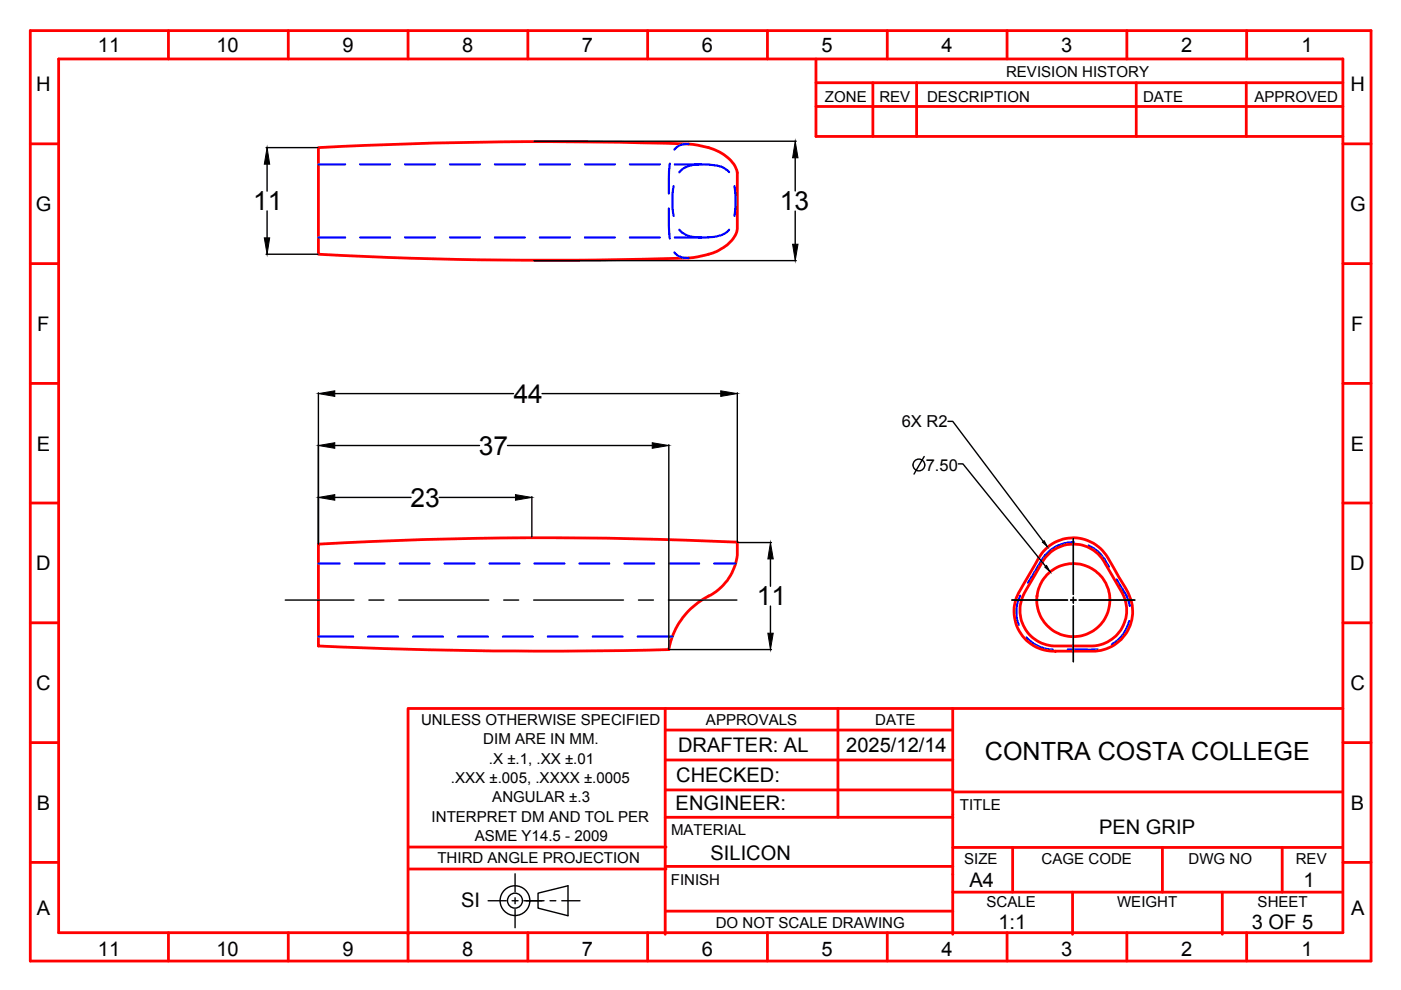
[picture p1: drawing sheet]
<svg xmlns="http://www.w3.org/2000/svg" width="297mm" height="210mm" viewBox="0 0 297 210" stroke-linecap="round" stroke-linejoin="round" font-family="sans-serif">
<!-- layer: Visible -->
<path d="M67.5 31.3a872.6 872.6 0 0 1 79.5-.7l.5 .1a11.9 11.9 0 0 1 7.8 3.7l.7 1.3a4.1 4.1 0 0 1 .3 2.6v8a6.4 6.4 0 0 1-.2 3.1 9.4 9.4 0 0 1-7.1 4.8l-1.6 .3a639.9 639.9 0 0 1-40.7 .6 757.6 757.6 0 0 1-39.2-1.2zM67.5 115.4a834.3 834.3 0 0 1 88.8-.4 11.4 11.4 0 0 1-6.7 11.7 15.6 15.6 0 0 0-7.8 11 959 959 0 0 1-74.3-.8z" fill="none" stroke="#f00" stroke-width=".59"/>
<!-- layer: Hidden -->
<g fill="none" stroke="#00f" stroke-width=".47">
<path d="M67.5 34.9h5.7M76.4 34.9h6.3M85.9 34.9h6.3M95.4 34.9h6.4M104.9 34.9h6.4M114.5 34.9h6.3M124 34.9h6.4M133.5 34.9h6.4M142 34.7l-.2 1.7v4.6M142.8 39.5a19.7 19.7 0 0 0 0 6.3M143.1 34.9h5.6M146 30.5a3.2 3.2 0 0 0-3 1.2"/>
<path d="M154.6 36.5l-.1-.2a5.6 5.6 0 0 0-4.3-1.4 8.3 8.3 0 0 0-5.3 .8l-.9 .8M155.7 39.5a23.6 23.6 0 0 1 0 6.3M67.5 50.3h5.7M76.4 50.3h6.3M85.9 50.3h6.3M95.4 50.3h6.4M104.9 50.3h6.4M114.5 50.3h6.3M124 50.3h6.4M133.5 50.3h6.4M141.8 44.2v3.7l.2 2.7M143 53.5l.1 .2a3.6 3.6 0 0 0 2.9 1"/>
<path d="M143.1 50.3h5.6M144 48.7a5.3 5.3 0 0 0 4.5 1.6 8.8 8.8 0 0 0 5.5-1l.6-.6"/>
</g>
<!-- layer: Visible -->
<circle cx="67.5" cy="137" r=".3" fill="#f00"/>
<!-- layer: Hidden -->
<g fill="none" stroke="#00f" stroke-width=".47">
<path d="M67.5 119.5h4.5M75.2 119.5h6.4M84.7 119.5h6.4M94.3 119.5h6.3M103.8 119.5h6.3M113.3 119.5h6.4M122.8 119.5h6.4M132.4 119.5h6.3M141.9 119.5h6.3M151.4 119.5h4.5M227.7 114.9a8.1 8.1 0 0 0-7.5 4.9l-2.2 3.8M230.8 115.7a8.4 8.4 0 0 1 3.8 3.7l.5 .8"/>
<path d="M67.5 135h7.4M78 135h6.4M87.6 135h6.3M97.1 135h6.3M106.6 135h6.4M116.1 135h6.4M125.7 135h6.3M135.2 135h7.4M216.3 126.3v.1a7.7 7.7 0 0 0-.3 6.1M217.6 135.1a7.7 7.7 0 0 0 5.6 2.6M232.7 137.7h-6.3M236.8 122.9l.5 .9a11.7 11.7 0 0 1 2.3 4.7"/>
<path d="M239.4 131.7a7.9 7.9 0 0 1-3.7 4.9"/>
</g>
<!-- layer: Visible -->
<g fill="none" stroke="#f00" stroke-width=".59">
<path d="M6.4 6.5h284.3v197.3h-284.3zM12.4 12.5h272.3v185.3h-272.3zM35.7 6.5v6M61.1 6.5v6M86.5 6.5v6M111.9 6.5v6M137.3 6.5v6M162.7 6.5v6M173 17.5h111.7M173 12.5v16.4h111.7M185.1 17.5v11.4M188.1 6.5v6"/>
<path d="M194.3 17.5v11.4M213.5 6.5v6M238.9 6.5v6M240.9 17.5v11.4M264.2 17.5v11.4M264.3 6.5v6M6.4 30.5h6M173 22.6h111.7M284.7 30.5h6M6.4 55.9h6M284.7 55.9h6M6.4 81.3h6"/>
<path d="M284.7 81.3h6M6.4 106.7h6M221.3 116.9a8.4 8.4 0 0 1 13.5 1.2l3.7 6.3a8.5 8.5 0 0 1 .6 9.2 8.5 8.5 0 0 1-8.1 4.5h-7.2a8.4 8.4 0 0 1-7.5-12.9l3.9-6.9zM222 117.8a7.6 7.6 0 0 1 12.4 1.8l2.7 4.7a7.7 7.7 0 0 1 1.1 8.3 7.7 7.7 0 0 1-7.1 4.4h-6.5a7.7 7.7 0 0 1-7.4-3.9 7.7 7.7 0 0 1 .5-8.3l3.3-5.7zM284.7 106.7h6M6.4 132.1h6M284.7 132.1h6M6.4 157.5h6M86.5 150.2v53.6M86.7 150.2h198M141 154.8h61M141 150.2v47.9"/>
<path d="M177.7 150.2v23.1M202 150.2v47.9M284.7 157.5h6M86.7 179.6h54.5M141 161.1h61M141 173.3h61M141 167.5h61M202 179.7h82.6M202 167.9h82.6M214.7 179.7v9.5M246.5 179.7v9.5M271.9 179.7v9.5"/>
<path d="M6.4 182.9h6M35.7 197.8v6M61.1 197.8v6M86.7 184.2h54.5M111.9 197.8v6M137.3 197.8v6M141 183.7h61M141 193.2h61M162.7 197.8v6M188.1 197.8v6M202 189.2h82.6M213.5 197.8v6"/>
<path d="M227.4 189.2v8.9M238.9 197.8v6M259.2 189.2v8.9M264.3 197.8v6M284.7 182.9h6"/>
<circle cx="227.6" cy="127.3" r="7.8"/>
</g>
<!-- layer: Dimension -->
<g fill="none" stroke="#000" stroke-width=".3">
<path d="M56.4 31.3h11M56.6 34.8v5.7M113.2 29.9h55.6M168.6 33.5v7M56.4 53.9h11M56.6 44.7v5.7M113.2 55.3h55.6M168.6 44.8v7M67.5 83.3v32M71 94.5h30.7M71 83.5h37.9M107.6 94.5h30.7"/>
<path d="M114.9 83.5h37.9M141.8 94.3v43.4M156.3 83.3v31.6M195.9 96.8l-2.1 3.7M201 89.3h1l19.2 25.5M203.2 98.4h1l17.5 21.7M71 105.5h16.2M93.1 105.5h16.2M112.8 105.3v8.6M156.4 115h7.2M163.4 118.5v5.8M141.8 137.7h21.8"/>
<path d="M163.4 128.5v5.8M114.1 189.4l6.3-1.6v6.4l-6.3-1.7z"/>
<circle cx="194.8" cy="98.6" r="1.25"/>
<circle cx="109.2" cy="191" r="3.2"/>
<circle cx="109.2" cy="191" r="1.59"/>
</g>
<g fill="#000" stroke="#000" stroke-width=".21">
<path d="M56.6 31.3l.6 3.5h-1.2zM168.6 29.9l.6 3.6h-1.2zM56 50.4h1.2l-.6 3.5zM168 51.8h1.2l-.6 3.5zM67.5 94.5l3.5-.6v1.2zM67.5 83.5l3.5-.6v1.1zM138.3 93.9l3.5 .6-3.5 .6zM152.8 82.9l3.5 .6-3.5 .5zM67.5 105.5l3.5-.6v1.2zM109.3 104.9l3.5 .6-3.5 .6zM163.4 115l.5 3.5h-1.1zM221 114.9l.4-.2 .7 1.3z"/>
<path d="M221.5 120.2l.4-.3 .8 1.4zM162.8 134.3h1.1l-.5 3.4z"/>
</g>
<!-- layer: Center -->
<g fill="none" stroke="#000" stroke-width=".3">
<path d="M227.6 114.2v11.8M60.5 127.2h14.5M78.2 127.2h3.2M84.6 127.2h19M106.8 127.2h3.2M113.1 127.2h19.1M135.4 127.2h3.1M141.7 127.2h14.5M214.5 127.2h11.8M227 127.2h1.2M227.6 126.6v1.3M227.6 128.5v11.8"/>
<path d="M228.8 127.2h11.8M103.5 191h3.8M108.6 191h1.2M109.2 185.3v3.8M109.2 190.3v1.3M109.2 192.8v3.9M111.1 191h4.2M116.6 191h1.2M119.1 191h3.9"/>
</g>
<g font-size="5.6">
<text x="53.7" y="44.6">11</text>
<text x="165.3" y="44.6">13</text>
<text x="108.9" y="85.4">44</text>
<text x="101.5" y="96.4">37</text>
<text x="87.1" y="107.4">23</text>
<text x="160.5" y="128.4">11</text>
</g>
<text font-size="5.3" x="208.8" y="161.1">CONTRA COSTA COLLEGE</text>
<g font-size="4.3">
<text x="20.8" y="11.1">11</text>
<text x="45.9" y="11">10</text>
<text x="72.6" y="11">9</text>
<text x="98" y="11">8</text>
<text x="123.4" y="11.1">7</text>
<text x="148.8" y="11">6</text>
<text x="174.2" y="11">5</text>
<text x="199.6" y="11.1">4</text>
<text x="225" y="11">3</text>
<text x="250.4" y="11.1">2</text>
<text x="275.9" y="11.1">1</text>
<text x="7.7" y="19.3">H</text>
<text x="286.3" y="19.3">H</text>
<text x="7.6" y="44.7">G</text>
<text x="286.2" y="44.7">G</text>
<text x="7.9" y="70.1">F</text>
<text x="286.5" y="70.1">F</text>
<text x="7.8" y="95.5">E</text>
<text x="286.4" y="95.5">E</text>
<text x="7.6" y="120.9">D</text>
<text x="286.3" y="120.9">D</text>
<text x="7.7" y="146.3">C</text>
<text x="286.3" y="146.3">C</text>
<text x="143.7" y="159.5">DRAFTER: AL</text>
<text x="179.4" y="159.5">2025/12/14</text>
<text x="143.4" y="165.8">CHECKED:</text>
<text x="7.8" y="171.7">B</text>
<text x="143.2" y="171.8">ENGINEER:</text>
<text x="286.4" y="171.7">B</text>
<text x="233" y="176.8">PEN GRIP</text>
<text x="150.7" y="182.4">SILICON</text>
<text x="205.6" y="188.1">A4</text>
<text x="276.3" y="188">1</text>
<text x="7.8" y="193.9">A</text>
<text x="97.8" y="192.3">SI</text>
<text x="211.7" y="196.9">1:1</text>
<text x="265.4" y="196.9">3 OF 5</text>
<text x="286.5" y="193.9">A</text>
<text x="20.8" y="202.7">11</text>
<text x="45.9" y="202.7">10</text>
<text x="72.6" y="202.7">9</text>
<text x="98" y="202.7">8</text>
<text x="123.4" y="202.7">7</text>
<text x="148.8" y="202.7">6</text>
<text x="174.2" y="202.6">5</text>
<text x="199.6" y="202.7">4</text>
<text x="225" y="202.7">3</text>
<text x="250.4" y="202.7">2</text>
<text x="275.9" y="202.7">1</text>
</g>
<g font-size="3.5">
<text x="191.2" y="90.6">6X R2</text>
<text x="196.3" y="99.9">7.50</text>
</g>
<g font-size="3.2">
<text x="213.3" y="16.3">REVISION HISTORY</text>
<text x="174.9" y="21.6">ZONE</text>
<text x="186.4" y="21.6">REV</text>
<text x="196.6" y="21.6">DESCRIPTION</text>
<text x="242.4" y="21.6">DATE</text>
<text x="266" y="21.6">APPROVED</text>
<text x="89.3" y="153.8">UNLESS OTHERWISE SPECIFIED</text>
<text x="149.7" y="153.8">APPROVALS</text>
<text x="185.6" y="153.8">DATE</text>
<text x="102.5" y="157.8">DIM ARE IN MM.</text>
<text x="103.7" y="161.9">.X ±.1, .XX ±.01</text>
<text x="95.6" y="166">.XXX ±.005, .XXXX ±.0005</text>
<text x="104.4" y="170.1">ANGULAR ±.3</text>
<text x="203.5" y="171.8">TITLE</text>
<text x="91.5" y="174.2">INTERPRET DM AND TOL PER</text>
<text x="100.7" y="178.3">ASME Y14.5 - 2009</text>
<text x="142.3" y="177">MATERIAL</text>
<text x="92.7" y="183">THIRD ANGLE PROJECTION</text>
<text x="204.4" y="183.3">SIZE</text>
<text x="220.8" y="183.3">CAGE CODE</text>
<text x="252" y="183.3">DWG NO</text>
<text x="274.7" y="183.2">REV</text>
<text x="142.2" y="187.6">FINISH</text>
<text x="151.8" y="196.8">DO NOT SCALE DRAWING</text>
<text x="209.2" y="192.4">SCALE</text>
<text x="236.8" y="192.4">WEIGHT</text>
<text x="266.6" y="192.4">SHEET</text>
</g>
</svg>
